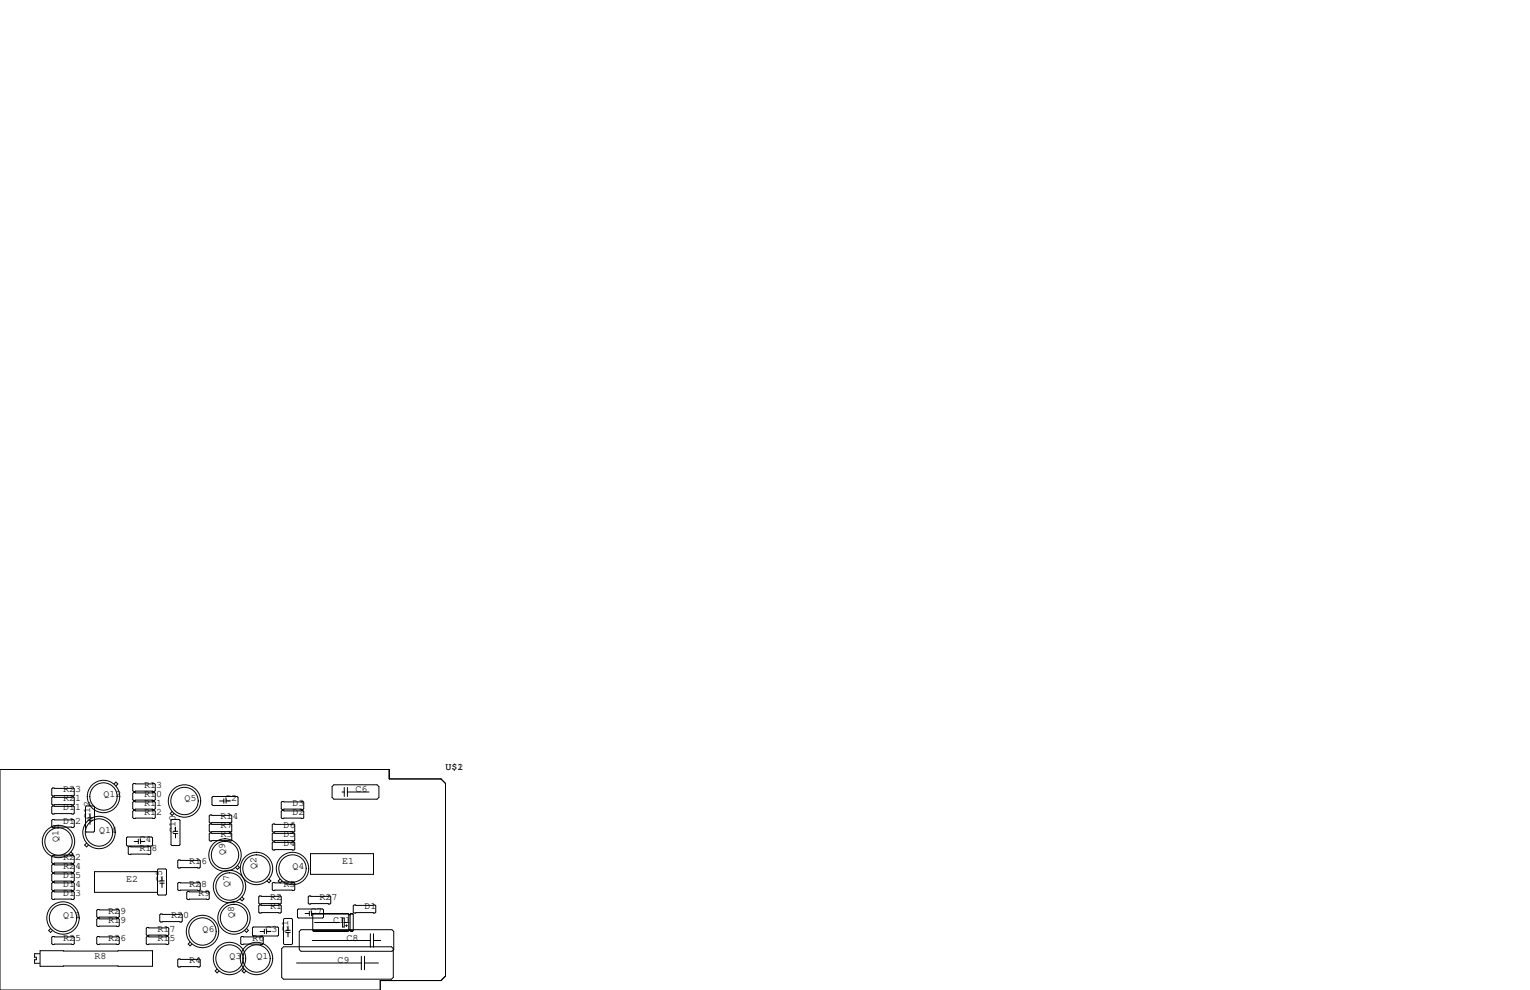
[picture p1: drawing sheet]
<svg xmlns="http://www.w3.org/2000/svg" width="432mm" height="279mm" viewBox="0 0 432 279" stroke-linecap="round" stroke-linejoin="round" font-family="sans-serif">
<g fill="none" stroke="#000" stroke-width=".28">
<path d="M0 217.2h109.9v2.6h14.6l1.2 1.3v54.4l-1.2 1.2h-17.2v2.7h-107.3zM14.9 231.3h5.8l.3 .2v1.8l-.3 .3h-5.8l-.3-.3v-1.8zM14.9 222.4h5.8l.3 .2v1.8l-.3 .3h-5.8l-.3-.3v-1.8zM14.9 224.9h5.8l.3 .3v1.7l-.3 .3h-5.8l-.3-.3v-1.7zM14.9 227.5h5.8l.3 .2v1.8l-.3 .2h-5.8l-.3-.2v-1.8zM24.4 227.5h2l.3 .2v6.9l-.3 .2h-2l-.3-.2v-6.9zM24.4 237.9l-.5 .6 .5 .5 .6-.5M24.8 230.8h1.2M24.8 231.5h1.2M25.4 229.6v1.2M25.4 231.5v1.2M32.2 221.3l.5-.6 .5 .6-.5 .5"/>
<path d="M35.7 236.5l.2-.3h6.9l.3 .3v2l-.3 .3h-6.9l-.2-.3zM36.4 238.9h5.9l.2 .2v1.8l-.2 .3h-5.9l-.2-.3v-1.8zM37.7 228.7h5.9l.2 .3v1.8l-.2 .2h-5.9l-.2-.2v-1.8zM37.7 223.6h5.9l.2 .3v1.8l-.2 .2h-5.9l-.2-.2v-1.8zM37.7 221.1h5.9l.2 .3v1.7l-.2 .3h-5.9l-.2-.3v-1.7zM37.7 226.2h5.9l.2 .2v1.8l-.2 .3h-5.9l-.2-.3v-1.8zM37.8 237.5h1.2M39 236.9v1.2M39.7 236.9v1.2M39.7 237.5h1.2M48.5 231.3h2l.3 .2v6.9l-.3 .2h-2l-.2-.2v-6.9zM48.6 229.1l-.6 .5 .6 .5 .5-.5"/>
<path d="M48.9 235.3h1.3M48.9 234.6h1.3M49.5 233.4v1.2M49.5 235.3v1.2M59.3 235.1h5.9l.2 .2v1.8l-.2 .3h-5.9l-.2-.3v-1.8zM59.3 230h5.9l.2 .3v1.7l-.2 .3h-5.9l-.2-.3v-1.7zM59.3 232.5h5.9l.2 .3v1.8l-.2 .2h-5.9l-.2-.2v-1.8zM59.8 225l.3-.2h6.8l.3 .2v2.1l-.3 .2h-6.8l-.3-.2zM62 226.1h1.2M63.2 225.4v1.3M63.8 225.4v1.3M63.8 226.1h1.2"/>
<path d="M77.1 235.1h5.8l.3 .2v1.8l-.3 .3h-5.8l-.3-.3v-1.8zM77.1 232.5h5.8l.3 .3v1.8l-.3 .2h-5.8l-.3-.2v-1.8zM77.1 237.6h5.8l.3 .3v1.7l-.3 .3h-5.8l-.3-.3v-1.7zM79.6 226.2h5.9l.2 .2v1.8l-.2 .3h-5.9l-.2-.3v-1.8zM79.6 228.7h5.9l.2 .3v1.8l-.2 .2h-5.9l-.2-.2v-1.8zM94.2 221.5h12.2l.5 .5v3l-.5 .6h-12.2l-.5-.6v-3zM96.5 223.5h.7M97.2 222.2v2.6M98 222.2v2.6M98 223.5h6.1M14.9 246.5h5.8l.3 .3v1.7l-.3 .3h-5.8l-.3-.3v-1.7zM14.9 249h5.8l.3 .3v1.8l-.3 .2h-5.8l-.3-.2v-1.8z"/>
<path d="M14.9 251.6h5.8l.3 .2v1.8l-.3 .3h-5.8l-.3-.3v-1.8zM14.9 241.4h5.8l.3 .3v1.8l-.3 .2h-5.8l-.3-.2v-1.8zM14.9 244h5.8l.3 .2v1.8l-.3 .3h-5.8l-.3-.3v-1.8zM20 240.5l.6 .5-.6 .5-.5-.5M27.6 259.2h5.8l.3 .3v1.7l-.3 .3h-5.8l-.3-.3v-1.7zM27.6 256.7h5.8l.3 .2v1.8l-.3 .3h-5.8l-.3-.3v-1.8zM44.5 245.5l.2-.3h2l.3 .3v6.8l-.3 .3h-2l-.2-.3zM44.5 246h-17.8v5.8h17.8M45.1 248.6h1.3M45.1 249.3h1.3M45.1 258.2l.2-.3h5.9l.2 .3v1.8l-.2 .2h-5.9l-.2-.2zM45.7 247.4v1.2"/>
<path d="M45.7 249.3v1.1M50.2 249.3l.2-.3h5.9l.2 .3v1.8l-.2 .2h-5.9l-.2-.2zM50.4 242.7h5.9l.2 .3v1.7l-.2 .3h-5.9l-.2-.3v-1.7zM52.7 251.8l.3-.2h5.8l.3 .2v1.8l-.3 .3h-5.8l-.3-.3zM67 244.3l.6 .5-.6 .5-.5-.5M68.3 253.2l.5 .5-.5 .5-.5-.5M73 255.7l.3-.3h5.8l.3 .3v1.7l-.3 .3h-5.8l-.3-.3zM73 253.1l.3-.2h5.8l.3 .2v1.8l-.3 .2h-5.8l-.3-.2zM75.9 248.1l.6 .5-.6 .5-.5-.5M76.8 249.3l.3-.3h5.8l.3 .3v1.8l-.3 .2h-5.8l-.3-.2zM79 248.1l-.5 .5 .5 .6 .6-.6M80 259.5l.3-.3h2l.3 .3v6.8l-.3 .3h-2l-.3-.3z"/>
<path d="M83.9 256.8l.3-.3h6.9l.2 .3v2l-.2 .3h-6.9l-.3-.3zM86.1 257.8h1.2M87 253.1l.2-.2h5.9l.2 .2v1.8l-.2 .2h-5.9l-.2-.2zM87.3 257.2v1.2M87.6 240.9h17.8v5.9h-17.8zM87.9 257.2v1.2M87.9 257.8h10.3M88.4 257.9h9.9M88.5 257.8l-.2 .3v4.5M96.6 259.1h.6v2.5h-.6zM98.2 257.8l.2 .3M98.2 257.8l-9.7 .1"/>
<path d="M98.4 258.1v4.5l-.2 .3h-9.7l-.2-.3M98.4 258.1h.4M98.4 258.2h.4M98.8 258.1v4.5l.3 .3h.3l.3-.3M98.9 257.9h.7M99.4 257.8h-.3l-.3 .3M99.4 257.8l.3 .3v4.5M99.4 257.8l-.3 .1M99.7 255.7l.2-.3h5.9l.2 .3v1.7l-.2 .3h-5.9l-.2-.3zM11.2 269.2h-1.4v1h.5v.7h-.5v1h1.4M11.3 268.3h31.7v4.4h-31.7zM14.3 262.1l-.6 .5 .6 .5 .5-.5"/>
<path d="M14.9 264.3h5.8l.3 .2v1.8l-.3 .3h-5.8l-.3-.3v-1.8zM27.6 264.3h5.8l.3 .2v1.8l-.3 .3h-5.8l-.3-.3v-1.8zM41.3 264.5l.2-.2h5.9l.2 .2v1.8l-.2 .3h-5.9l-.2-.3zM41.3 262l.2-.3h5.9l.2 .3v1.8l-.2 .2h-5.9l-.2-.2zM50.2 270.9l.2-.3h5.9l.2 .3v1.8l-.2 .2h-5.9l-.2-.2zM53.6 265.9l-.5 .5 .5 .6 .6-.6M61.3 273.5l-.6 .5 .6 .6 .5-.6M67.9 264.5l.3-.2h5.8l.3 .2v1.8l-.3 .3h-5.8l-.3-.3zM68.9 273.5l-.5 .5 .5 .6 .5-.6M69.6 262.1l.5 .5-.5 .5-.6-.5M71.2 261.9l.3-.3h6.9l.2 .3v2l-.2 .3h-6.9l-.3-.3zM73.4 262.9h1.2"/>
<path d="M74.6 262.3v1.2M75.2 262.9h1.3M75.2 262.3v1.2M80 267.2h30.5l.5 .5v8.1l-.5 .6h-30.5l-.5-.6v-8.1zM80.6 263.2h1.3M80.6 262.6h1.3M81.3 261.4v1.2M81.3 263.2v1.2M83.7 271.8h18.3M84.5 262.9l.5-.5h25.6l.5 .5v5.1l-.5 .5h-25.6l-.5-.5zM88.1 265.4h16.4M88.3 262.6h11.4"/>
<path d="M88.5 262.8h9.7M88.8 260.3h7.1M97.2 260.3h.8M97.5 261.2h.5M97.8 261v.5M98.6 262.5h.1M99.1 262.8h.3M102 269.9v3.8M102.9 269.9v3.8M102.9 271.8h3.9M104.5 263.5v3.8M105.4 263.5v3.8"/>
<path d="M105.4 265.4h2"/>
<circle cx="16.5" cy="237.5" r="3.9"/>
<circle cx="16.5" cy="237.5" r="4.6"/>
<circle cx="27.9" cy="234.9" r="3.9"/>
<circle cx="27.9" cy="234.9" r="4.6"/>
<circle cx="29.2" cy="224.8" r="4.6"/>
<circle cx="29.2" cy="224.8" r="3.9"/>
<circle cx="52.1" cy="226.1" r="3.9"/>
<circle cx="52.1" cy="226.1" r="4.6"/>
<circle cx="17.8" cy="259.1" r="4.6"/>
<circle cx="17.8" cy="259.1" r="3.9"/>
<circle cx="63.5" cy="241.3" r="3.9"/>
<circle cx="63.5" cy="241.3" r="4.6"/>
<circle cx="64.8" cy="250.2" r="3.9"/>
<circle cx="64.8" cy="250.2" r="4.6"/>
<circle cx="66" cy="259.1" r="3.9"/>
<circle cx="66" cy="259.1" r="4.6"/>
<circle cx="72.4" cy="245.1" r="3.9"/>
<circle cx="72.4" cy="245.1" r="4.6"/>
<circle cx="82.5" cy="245.1" r="4.6"/>
<circle cx="82.5" cy="245.1" r="3.9"/>
<circle cx="57.1" cy="262.9" r="4.6"/>
<circle cx="57.1" cy="262.9" r="3.9"/>
<circle cx="64.8" cy="270.5" r="4.6"/>
<circle cx="64.8" cy="270.5" r="3.9"/>
<circle cx="72.4" cy="270.5" r="4.6"/>
<circle cx="72.4" cy="270.5" r="3.9"/>
</g>
<g font-size="2.8">
<text x="125.7" y="217.2">U$1</text>
<text x="129.1" y="217.2">2</text>
<text x="17.8" y="223.5">R23</text>
<text x="17.8" y="226.1">R21</text>
<text x="29.2" y="224.8">Q12</text>
<text x="40.6" y="224.8">R10</text>
<text x="40.6" y="227.3">R11</text>
<text x="40.6" y="222.2">R13</text>
<text x="52.1" y="226.1">Q5</text>
<text x="63.5" y="226.1">C2</text>
<text x="82.5" y="227.3">D3</text>
<text x="100.3" y="223.5">C6</text>
<text x="17.8" y="232.4">D12</text>
<text x="17.8" y="228.6">D11</text>
<text x="25.4" y="231.1" transform="rotate(-90 25.4 231.1)">C12</text>
<text x="40.6" y="229.9">R12</text>
<text x="62.2" y="233.7">R7</text>
<text x="62.2" y="231.1">R14</text>
<text x="80" y="233.7">D6</text>
<text x="82.5" y="229.9">D2</text>
<text x="16.5" y="237.5" transform="rotate(-90 16.5 237.5)">Q13</text>
<text x="27.9" y="234.9">Q14</text>
<text x="39.4" y="237.5">C4</text>
<text x="49.5" y="234.9" transform="rotate(-90 49.5 234.9)">C10</text>
<text x="62.2" y="236.2">R3</text>
<text x="80" y="236.2">D5</text>
<text x="80" y="238.8">D4</text>
<text x="17.8" y="242.6">R22</text>
<text x="17.8" y="245.1">R24</text>
<text x="39.4" y="240">R18</text>
<text x="53.3" y="243.8">R16</text>
<text x="63.5" y="241.3" transform="rotate(-90 63.5 241.3)">Q9</text>
<text x="72.4" y="245.1" transform="rotate(-90 72.4 245.1)">Q2</text>
<text x="82.5" y="245.1">Q4</text>
<text x="96.5" y="243.8">E1</text>
<text x="17.8" y="247.6">D15</text>
<text x="17.8" y="250.2">D14</text>
<text x="35.6" y="248.9">E2</text>
<text x="45.7" y="248.9" transform="rotate(-90 45.7 248.9)">C5</text>
<text x="53.3" y="250.2">R28</text>
<text x="64.8" y="250.2" transform="rotate(-90 64.8 250.2)">Q7</text>
<text x="80" y="250.2">R5</text>
<text x="17.8" y="252.7">D13</text>
<text x="30.5" y="257.8">R29</text>
<text x="55.9" y="252.7">R9</text>
<text x="76.2" y="256.5">R1</text>
<text x="76.2" y="254">R2</text>
<text x="87.6" y="257.8">C7</text>
<text x="90.2" y="254">R27</text>
<text x="102.9" y="256.5">D1</text>
<text x="17.8" y="259.1">Q11</text>
<text x="30.5" y="260.3">R19</text>
<text x="44.4" y="262.9">R17</text>
<text x="48.3" y="259.1">R20</text>
<text x="57.1" y="262.9">Q6</text>
<text x="66" y="259.1" transform="rotate(-90 66 259.1)">Q8</text>
<text x="74.9" y="262.9">C3</text>
<text x="81.3" y="262.9" transform="rotate(-90 81.3 262.9)">C1</text>
<text x="94" y="260.3">C11</text>
<text x="17.8" y="265.4">R25</text>
<text x="30.5" y="265.4">R26</text>
<text x="44.4" y="265.4">R15</text>
<text x="71.1" y="265.4">R6</text>
<text x="97.8" y="265.4">C8</text>
<text x="26.7" y="270.5">R8</text>
<text x="53.3" y="271.8">R4</text>
<text x="64.8" y="270.5">Q3</text>
<text x="72.4" y="270.5">Q1</text>
<text x="95.2" y="271.8">C9</text>
</g>
</svg>
